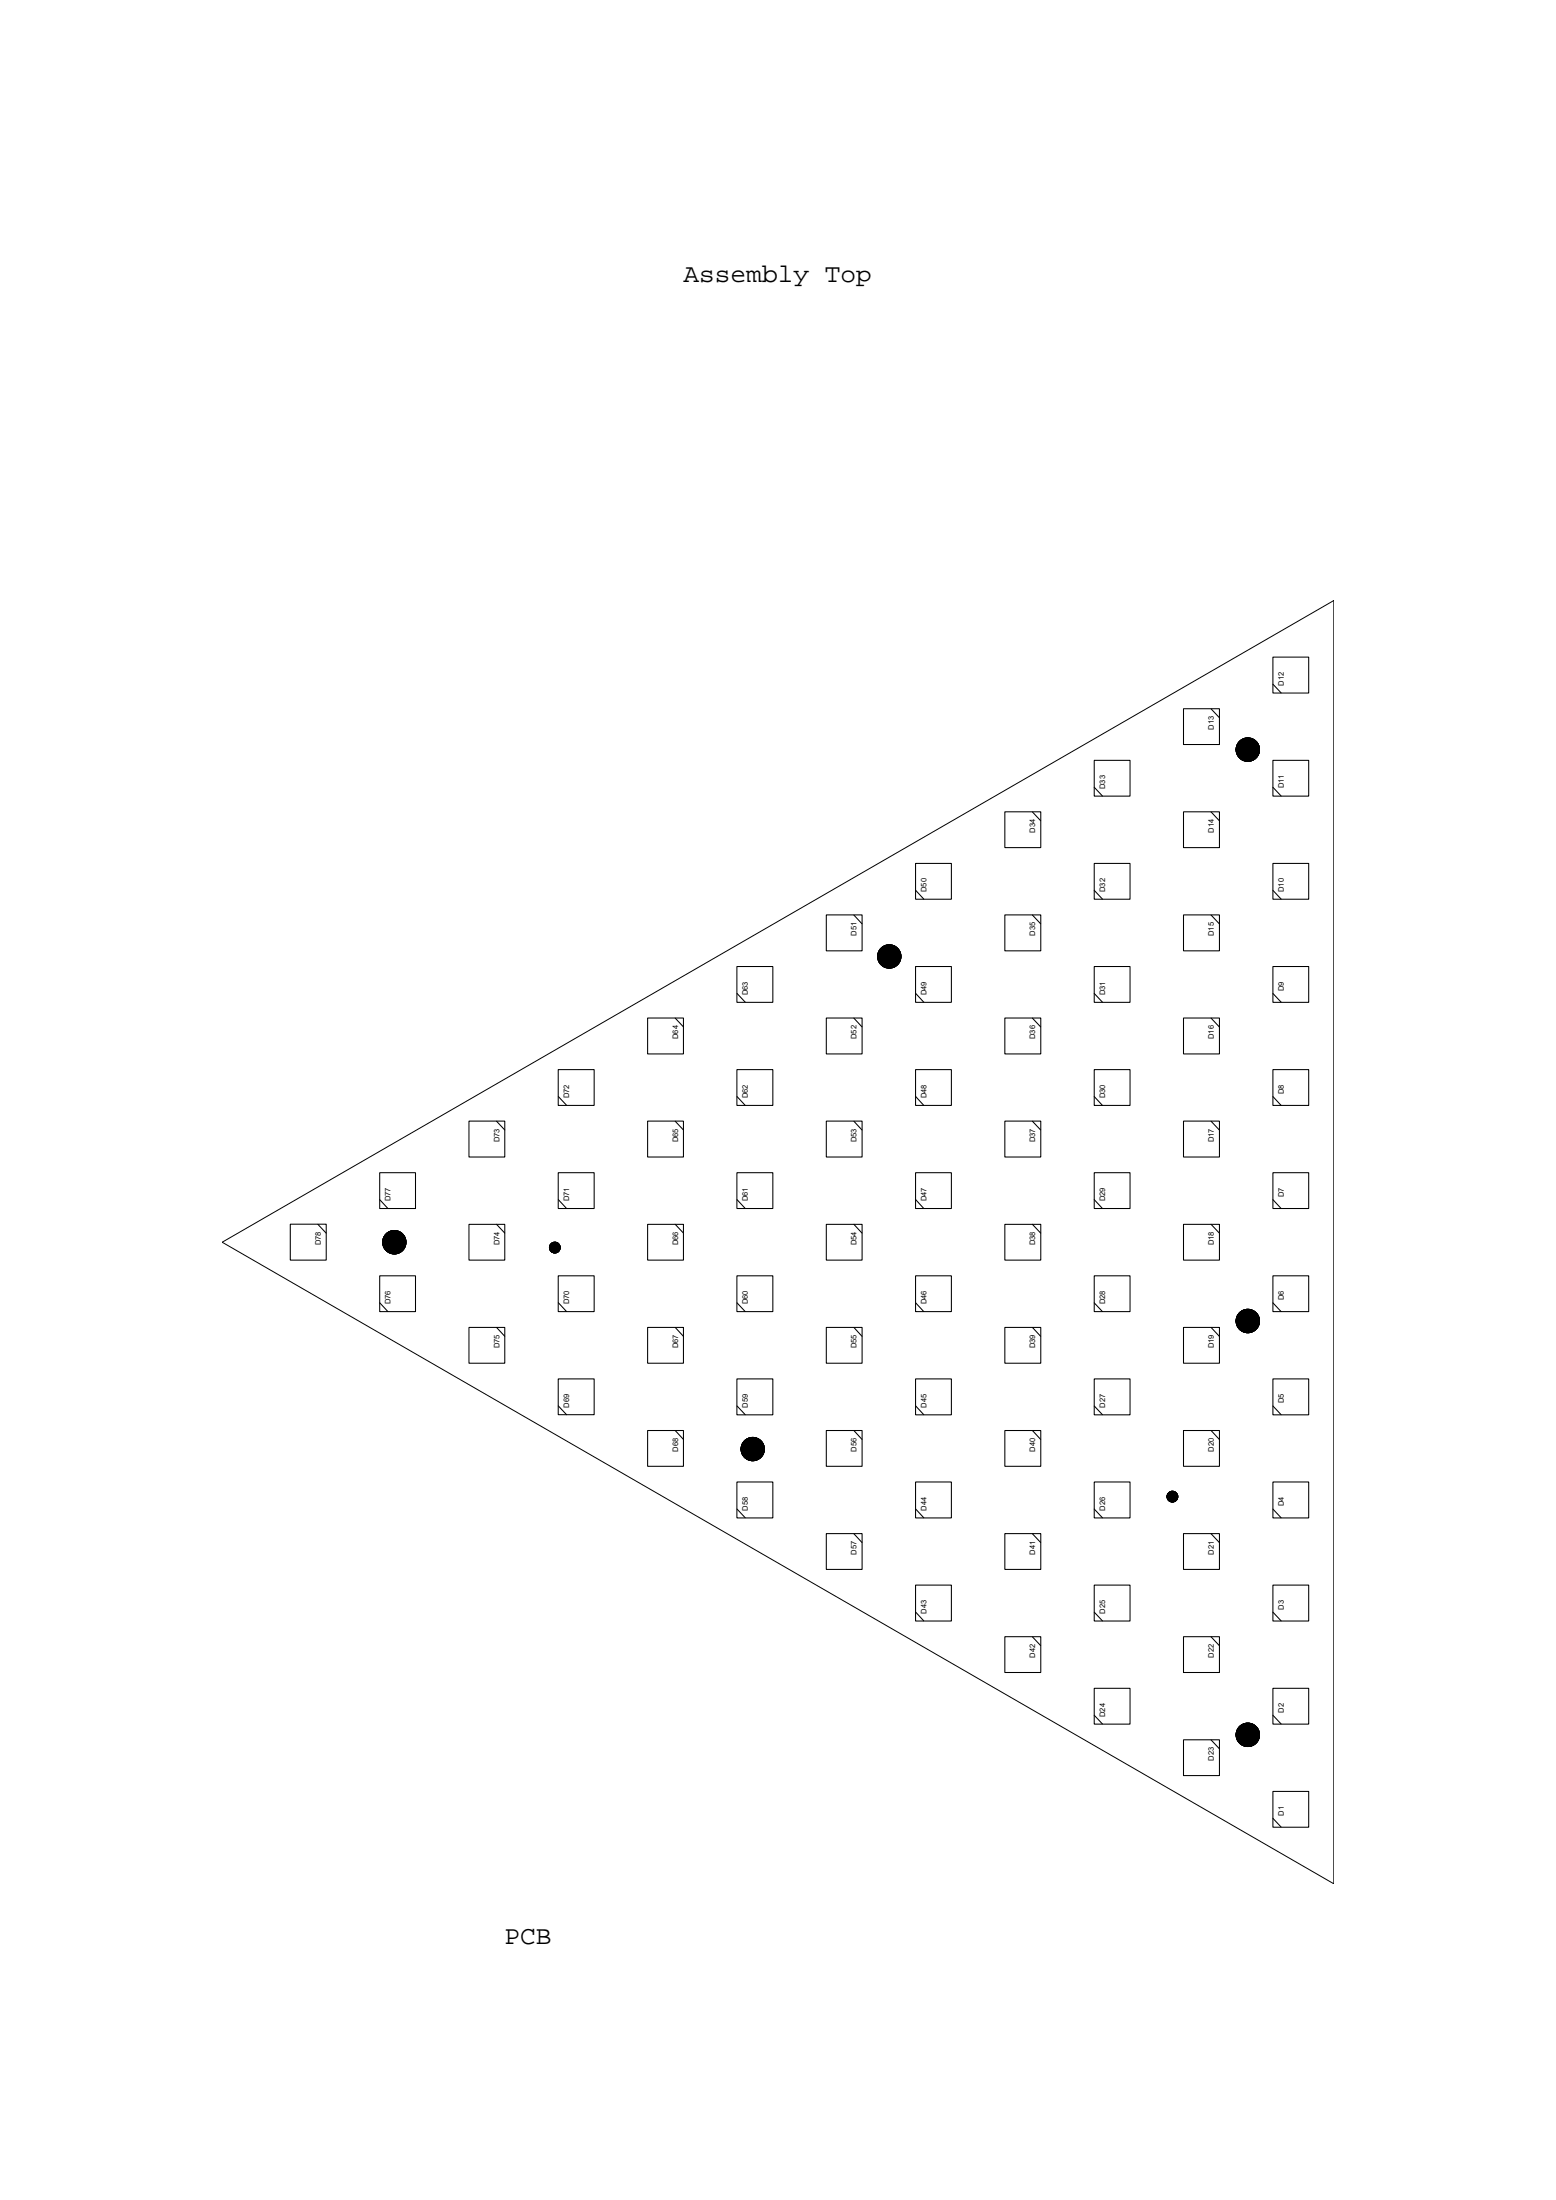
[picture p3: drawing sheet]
<svg xmlns="http://www.w3.org/2000/svg" width="210mm" height="297mm" viewBox="0 0 210 297" stroke-linecap="round" stroke-linejoin="round" font-family="sans-serif">
<!-- layer: 3 -->
<g fill="none" stroke="#000" stroke-width=".14">
<path d="M159.7 95.7h4.9v4.8h-4.9zM163.4 95.7l1.2 1.2M171.8 88.7h4.8v4.9h-4.8zM171.8 92.4l1.1 1.1M123.6 116.6h4.8v4.8h-4.8zM135.6 109.6h4.9v4.8h-4.9zM139.3 109.6l1.1 1.2M147.7 116.6h4.8v4.8h-4.8zM147.7 102.6h4.8v4.9h-4.8zM147.7 106.3l1.1 1.2M159.7 109.6h4.9v4.8h-4.9zM163.4 109.6l1.2 1.2"/>
<path d="M171.8 116.6h4.8v4.8h-4.8zM171.8 102.6h4.8v4.9h-4.8zM171.8 106.3l1.1 1.2M87.4 137.4h4.8v4.9h-4.8zM91.1 137.4l1.1 1.2M99.4 130.5h4.9v4.8h-4.9zM99.5 134.1l1.1 1.2M111.5 123.5h4.8v4.9h-4.8zM111.5 137.4h4.8v4.9h-4.8zM115.2 123.5l1.1 1.2M115.2 137.4l1.1 1.2M123.6 130.5h4.8v4.8h-4.8z"/>
<path d="M123.6 120.2l1.1 1.2M123.6 134.1l1.1 1.2M135.6 123.5h4.9v4.9h-4.9zM135.6 137.4h4.9v4.9h-4.9zM139.3 123.5l1.1 1.2M139.3 137.4l1.1 1.2M147.7 130.5h4.8v4.8h-4.8zM147.7 134.1l1.1 1.2M147.7 120.2l1.1 1.2M159.7 123.5h4.9v4.9h-4.9zM159.7 137.4h4.9v4.9h-4.9zM163.4 123.5l1.2 1.2"/>
<path d="M163.4 137.4l1.2 1.2M171.8 130.5h4.8v4.8h-4.8zM171.8 120.2l1.1 1.2M171.8 134.1l1.1 1.2M51.2 158.3h4.9v4.8h-4.9zM63.3 151.3h4.8v4.9h-4.8zM67 151.4l1.1 1.1M75.3 158.3h4.9v4.8h-4.9zM75.3 144.4h4.9v4.8h-4.9zM75.4 148l1.1 1.2M87.4 151.3h4.8v4.9h-4.8zM91.1 151.4l1.1 1.1"/>
<path d="M99.4 144.4h4.9v4.8h-4.9zM99.4 158.3h4.9v4.8h-4.9zM99.5 148l1.1 1.2M111.5 151.3h4.8v4.9h-4.8zM115.2 151.4l1.1 1.1M123.6 158.3h4.8v4.8h-4.8zM123.6 144.4h4.8v4.8h-4.8zM123.6 148l1.1 1.2M135.6 151.3h4.9v4.9h-4.9zM139.3 151.4l1.1 1.1M147.7 144.4h4.8v4.8h-4.8zM147.7 158.3h4.8v4.8h-4.8z"/>
<path d="M147.7 148l1.1 1.2M159.7 151.3h4.9v4.9h-4.9zM163.4 151.4l1.2 1.1M171.8 158.3h4.8v4.8h-4.8zM171.8 144.4h4.8v4.8h-4.8zM171.8 148l1.1 1.2M39.2 165.3h4.8v4.8h-4.8zM42.9 165.3l1.1 1.2M51.2 172.2h4.9v4.9h-4.9zM51.2 175.9l1.2 1.2M51.2 161.9l1.2 1.2M63.3 165.3h4.8v4.8h-4.8z"/>
<path d="M63.3 179.2h4.8v4.8h-4.8zM67 165.3l1.1 1.2M67 179.2l1.1 1.2M75.3 172.2h4.9v4.9h-4.9zM75.4 175.9l1.1 1.2M75.4 161.9l1.1 1.2M87.4 165.3h4.8v4.8h-4.8zM87.4 179.2h4.8v4.8h-4.8zM91.1 165.3l1.1 1.2M91.1 179.2l1.1 1.2M99.4 172.2h4.9v4.9h-4.9zM99.5 175.9l1.1 1.2"/>
<path d="M99.5 161.9l1.1 1.2M111.5 165.3h4.8v4.8h-4.8zM111.5 179.2h4.8v4.8h-4.8zM115.2 165.3l1.1 1.2M115.2 179.2l1.1 1.2M123.6 172.2h4.8v4.9h-4.8zM123.6 175.9l1.1 1.2M123.6 161.9l1.1 1.2M135.6 165.3h4.9v4.8h-4.9zM135.6 179.2h4.9v4.8h-4.9zM139.3 165.3l1.1 1.2M139.3 179.2l1.1 1.2"/>
<path d="M147.7 172.2h4.8v4.9h-4.8zM147.7 175.9l1.1 1.2M147.7 161.9l1.1 1.2M159.7 165.3h4.9v4.8h-4.9zM159.7 179.2h4.9v4.8h-4.9zM163.4 165.3l1.2 1.2M163.4 179.2l1.2 1.2M171.8 172.2h4.8v4.9h-4.8zM171.8 175.9l1.1 1.2M171.8 161.9l1.1 1.2M75.3 186.1h4.9v4.9h-4.9zM75.4 189.8l1.1 1.2"/>
<path d="M87.4 193.1h4.8v4.8h-4.8zM91.1 193.1l1.1 1.2M99.4 186.1h4.9v4.9h-4.9zM99.5 189.8l1.1 1.2M111.5 193.1h4.8v4.8h-4.8zM115.2 193.1l1.1 1.2M123.6 186.1h4.8v4.9h-4.8zM123.6 189.8l1.1 1.2M135.6 193.1h4.9v4.8h-4.9zM139.3 193.1l1.1 1.2M147.7 186.1h4.8v4.9h-4.8zM147.7 189.8l1.1 1.2"/>
<path d="M159.7 193.1h4.9v4.8h-4.9zM163.4 193.1l1.2 1.2M171.8 186.1h4.8v4.9h-4.8zM171.8 189.8l1.1 1.2M99.4 200.1h4.9v4.8h-4.9zM99.5 203.7l1.1 1.2M111.5 207h4.8v4.9h-4.8zM115.2 207l1.1 1.2M123.6 214h4.8v4.8h-4.8zM123.6 200.1h4.8v4.8h-4.8zM123.6 217.6l1.1 1.2M123.6 203.7l1.1 1.2"/>
<path d="M135.6 207h4.9v4.9h-4.9zM139.3 207l1.1 1.2M147.7 214h4.8v4.8h-4.8zM147.7 200.1h4.8v4.8h-4.8zM147.7 217.6l1.1 1.2M147.7 203.7l1.1 1.2M159.7 207h4.9v4.9h-4.9zM163.4 207l1.2 1.2M171.8 214h4.8v4.8h-4.8zM171.8 200.1h4.8v4.8h-4.8zM171.8 217.6l1.1 1.2M171.8 203.7l1.1 1.2"/>
<path d="M135.6 220.9h4.9v4.9h-4.9zM139.3 221l1.1 1.1M147.7 227.9h4.8v4.8h-4.8zM147.7 231.5l1.1 1.2M159.7 220.9h4.9v4.9h-4.9zM159.7 234.9h4.9v4.8h-4.9zM163.4 221l1.2 1.1M163.4 234.9l1.2 1.2M171.8 227.9h4.8v4.8h-4.8zM171.8 231.5l1.1 1.2M171.8 241.8h4.8v4.9h-4.8zM171.8 245.5l1.1 1.1"/>
</g>
<path d="M30 167.7l150-86.6v173.2z" fill="none" stroke="#000" stroke-width=".13"/>
<g fill="#000" stroke="#000" stroke-width=".13">
<circle cx="168.4" cy="101.2" r="1.58"/>
<circle cx="120" cy="129.1" r="1.57"/>
<circle cx="53.2" cy="167.7" r="1.57"/>
<circle cx="74.9" cy="168.4" r=".72"/>
<circle cx="168.4" cy="178.3" r="1.58"/>
<circle cx="101.6" cy="195.6" r="1.57"/>
<circle cx="158.2" cy="202" r=".72"/>
<circle cx="168.4" cy="234.2" r="1.58"/>
</g>
<g font-size="3.5">
<text x="92.3" y="38">Assembly Top</text>
<text x="68.1" y="262.4">PCB</text>
</g>
<g font-size="1">
<text x="173.2" y="92.6" transform="rotate(-90 173.2 92.6)">D12</text>
<text x="163.8" y="98.5" transform="rotate(-90 163.8 98.5)">D13</text>
<text x="149.1" y="106.5" transform="rotate(-90 149.1 106.5)">D33</text>
<text x="173.2" y="106.4" transform="rotate(-90 173.2 106.4)">D11</text>
<text x="139.7" y="112.4" transform="rotate(-90 139.7 112.4)">D34</text>
<text x="163.8" y="112.4" transform="rotate(-90 163.8 112.4)">D14</text>
<text x="125" y="120.4" transform="rotate(-90 125 120.4)">D50</text>
<text x="149.1" y="120.4" transform="rotate(-90 149.1 120.4)">D32</text>
<text x="173.2" y="120.4" transform="rotate(-90 173.2 120.4)">D10</text>
<text x="115.6" y="126.3" transform="rotate(-90 115.6 126.3)">D51</text>
<text x="139.7" y="126.3" transform="rotate(-90 139.7 126.3)">D35</text>
<text x="163.8" y="126.4" transform="rotate(-90 163.8 126.4)">D15</text>
<text x="100.9" y="134.3" transform="rotate(-90 100.9 134.3)">D63</text>
<text x="125" y="134.3" transform="rotate(-90 125 134.3)">D49</text>
<text x="149.1" y="134.3" transform="rotate(-90 149.1 134.3)">D31</text>
<text x="173.2" y="133.8" transform="rotate(-90 173.2 133.8)">D9</text>
<text x="91.5" y="140.3" transform="rotate(-90 91.5 140.3)">D64</text>
<text x="115.6" y="140.3" transform="rotate(-90 115.6 140.3)">D52</text>
<text x="139.7" y="140.3" transform="rotate(-90 139.7 140.3)">D36</text>
<text x="163.8" y="140.3" transform="rotate(-90 163.8 140.3)">D16</text>
<text x="76.8" y="148.3" transform="rotate(-90 76.8 148.3)">D72</text>
<text x="100.9" y="148.3" transform="rotate(-90 100.9 148.3)">D62</text>
<text x="125" y="148.3" transform="rotate(-90 125 148.3)">D48</text>
<text x="149.1" y="148.3" transform="rotate(-90 149.1 148.3)">D30</text>
<text x="173.2" y="147.7" transform="rotate(-90 173.2 147.7)">D8</text>
<text x="67.4" y="154.2" transform="rotate(-90 67.4 154.2)">D73</text>
<text x="91.5" y="154.2" transform="rotate(-90 91.5 154.2)">D65</text>
<text x="115.6" y="154.2" transform="rotate(-90 115.6 154.2)">D53</text>
<text x="139.7" y="154.2" transform="rotate(-90 139.7 154.2)">D37</text>
<text x="163.8" y="154.2" transform="rotate(-90 163.8 154.2)">D17</text>
<text x="173.2" y="161.6" transform="rotate(-90 173.2 161.6)">D7</text>
<text x="52.7" y="162.2" transform="rotate(-90 52.7 162.2)">D77</text>
<text x="76.8" y="162.2" transform="rotate(-90 76.8 162.2)">D71</text>
<text x="100.9" y="162.2" transform="rotate(-90 100.9 162.2)">D61</text>
<text x="125" y="162.2" transform="rotate(-90 125 162.2)">D47</text>
<text x="149.1" y="162.2" transform="rotate(-90 149.1 162.2)">D29</text>
<text x="43.3" y="168.1" transform="rotate(-90 43.3 168.1)">D78</text>
<text x="67.4" y="168.1" transform="rotate(-90 67.4 168.1)">D74</text>
<text x="91.5" y="168.1" transform="rotate(-90 91.5 168.1)">D66</text>
<text x="115.6" y="168.1" transform="rotate(-90 115.6 168.1)">D54</text>
<text x="139.7" y="168.1" transform="rotate(-90 139.7 168.1)">D38</text>
<text x="163.8" y="168.1" transform="rotate(-90 163.8 168.1)">D18</text>
<text x="52.7" y="176.1" transform="rotate(-90 52.7 176.1)">D76</text>
<text x="76.8" y="176.1" transform="rotate(-90 76.8 176.1)">D70</text>
<text x="100.9" y="176.1" transform="rotate(-90 100.9 176.1)">D60</text>
<text x="125" y="176.1" transform="rotate(-90 125 176.1)">D46</text>
<text x="149.1" y="176.1" transform="rotate(-90 149.1 176.1)">D28</text>
<text x="173.2" y="175.5" transform="rotate(-90 173.2 175.5)">D6</text>
<text x="67.4" y="182" transform="rotate(-90 67.4 182)">D75</text>
<text x="91.5" y="182" transform="rotate(-90 91.5 182)">D67</text>
<text x="115.6" y="182" transform="rotate(-90 115.6 182)">D55</text>
<text x="139.7" y="182" transform="rotate(-90 139.7 182)">D39</text>
<text x="163.8" y="182" transform="rotate(-90 163.8 182)">D19</text>
<text x="76.8" y="190" transform="rotate(-90 76.8 190)">D69</text>
<text x="100.9" y="190" transform="rotate(-90 100.9 190)">D59</text>
<text x="125" y="190" transform="rotate(-90 125 190)">D45</text>
<text x="149.1" y="190" transform="rotate(-90 149.1 190)">D27</text>
<text x="173.2" y="189.4" transform="rotate(-90 173.2 189.4)">D5</text>
<text x="91.5" y="196" transform="rotate(-90 91.5 196)">D68</text>
<text x="115.6" y="196" transform="rotate(-90 115.6 196)">D56</text>
<text x="139.7" y="196" transform="rotate(-90 139.7 196)">D40</text>
<text x="163.8" y="196" transform="rotate(-90 163.8 196)">D20</text>
<text x="100.9" y="203.9" transform="rotate(-90 100.9 203.9)">D58</text>
<text x="125" y="203.9" transform="rotate(-90 125 203.9)">D44</text>
<text x="149.1" y="203.9" transform="rotate(-90 149.1 203.9)">D26</text>
<text x="173.2" y="203.4" transform="rotate(-90 173.2 203.4)">D4</text>
<text x="115.6" y="209.9" transform="rotate(-90 115.6 209.9)">D57</text>
<text x="139.7" y="209.9" transform="rotate(-90 139.7 209.9)">D41</text>
<text x="163.8" y="209.9" transform="rotate(-90 163.8 209.9)">D21</text>
<text x="125" y="217.9" transform="rotate(-90 125 217.9)">D43</text>
<text x="149.1" y="217.9" transform="rotate(-90 149.1 217.9)">D25</text>
<text x="173.2" y="217.3" transform="rotate(-90 173.2 217.3)">D3</text>
<text x="139.7" y="223.8" transform="rotate(-90 139.7 223.8)">D42</text>
<text x="163.8" y="223.8" transform="rotate(-90 163.8 223.8)">D22</text>
<text x="149.1" y="231.8" transform="rotate(-90 149.1 231.8)">D24</text>
<text x="173.2" y="231.2" transform="rotate(-90 173.2 231.2)">D2</text>
<text x="163.8" y="237.7" transform="rotate(-90 163.8 237.7)">D23</text>
<text x="173.2" y="245.1" transform="rotate(-90 173.2 245.1)">D1</text>
</g>
</svg>
